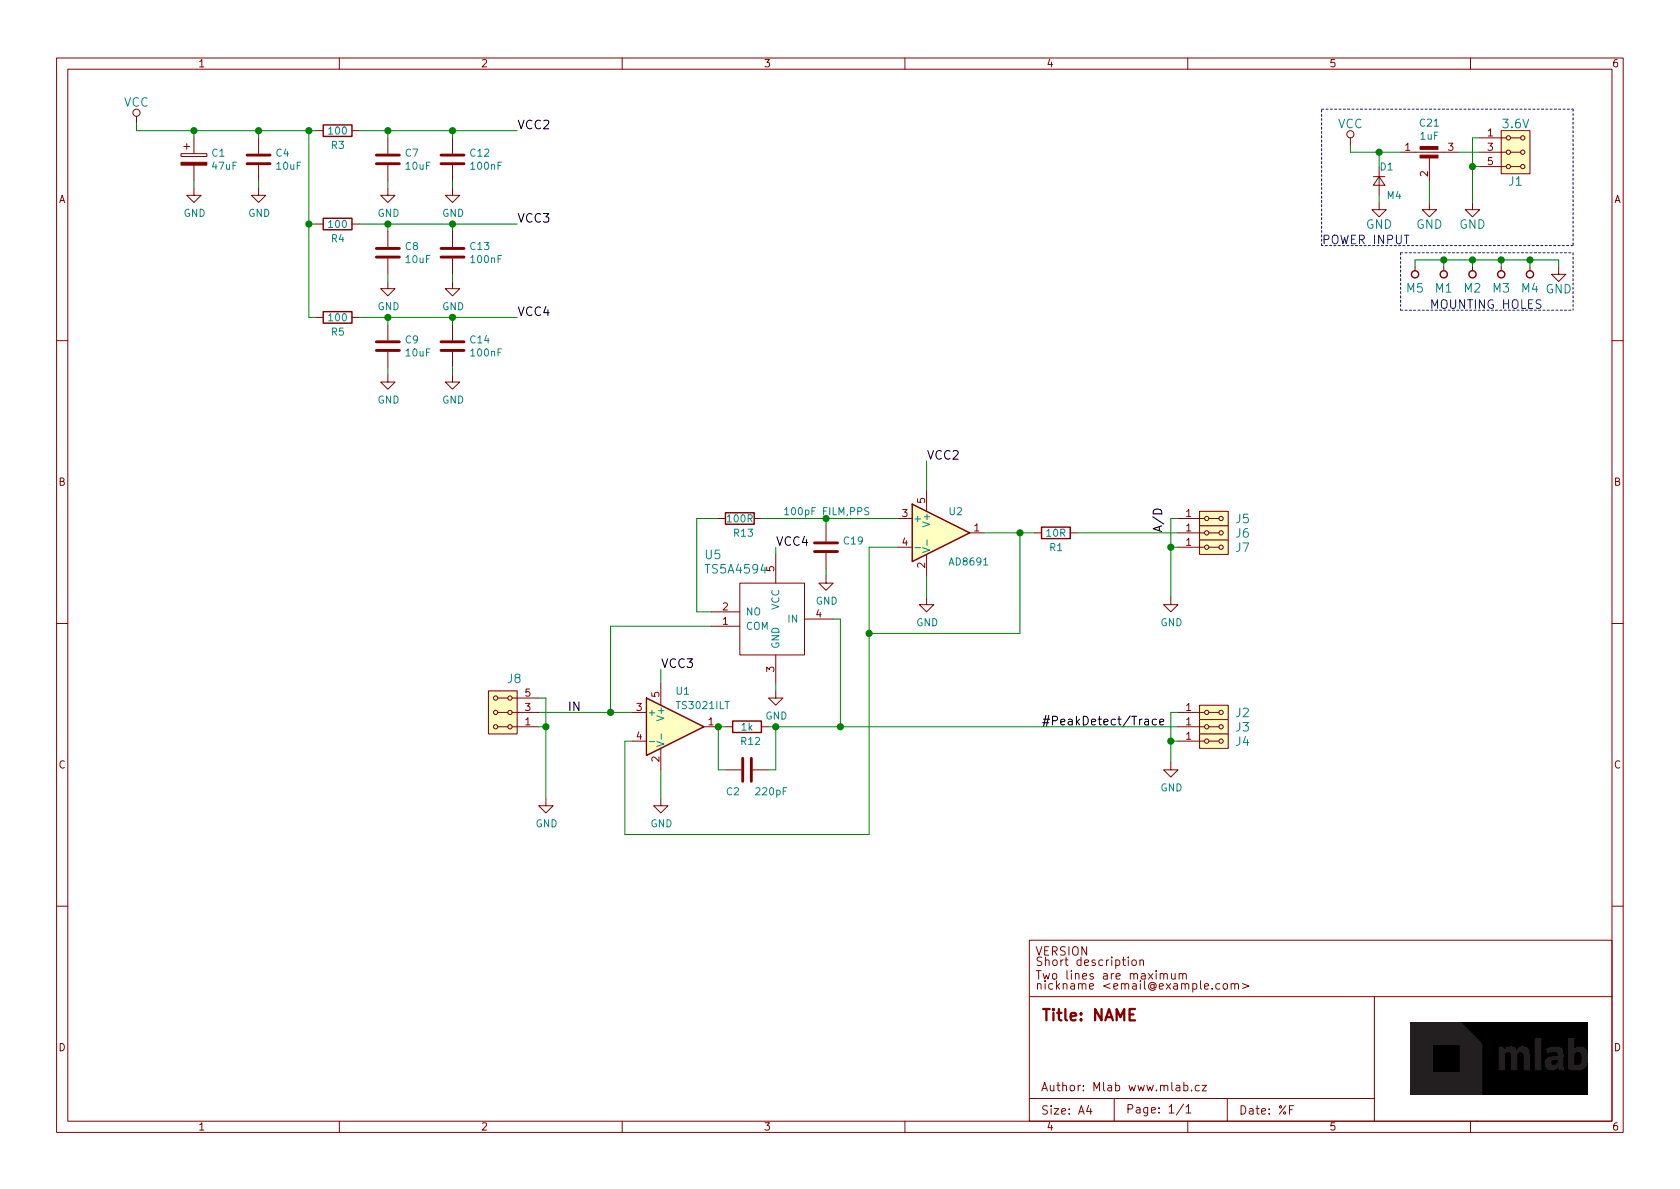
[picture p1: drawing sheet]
EESchema Schematic File Version 4
LIBS:PCRD06A-cache
EELAYER 29 0
EELAYER END
$Descr A4 11693 8268
encoding utf-8
Sheet 1 1
Title "NAME"
Date "%F"
Rev "REV"
Comp "Mlab www.mlab.cz"
Comment1 "VERSION"
Comment2 "Short description \\nTwo lines are maximum"
Comment3 "nickname <email@example.com>"
Comment4 "BSD"
$EndDescr
$Comp
L MLAB_HEADER:HEADER_2x03_PARALLEL J1
U 1 1
P 10550 1050
F 0 "J1" H 10550 850 60  0000 C CNN
F 1 "3.6V" H 10550 1250 60  0000 C CNN
F 2 "Mlab_Pin_Headers:Straight_2x03" H 10550 1150 60  0001 C CNN
F 3 "" H 10550 1150 60  0000 C CNN
	1    10550 1050
	1    0    0    -1  
$EndComp
$Comp
L power:VCC #PWR01
U 1 1
P 9400 1000
F 0 "#PWR01" H 9400 850 60  0001 C CNN
F 1 "VCC" H 9400 1150 60  0000 C CNN
F 2 "" H 9400 1000 60  0000 C CNN
F 3 "" H 9400 1000 60  0000 C CNN
	1    9400 1000
	1    0    0    -1  
$EndComp
Text Notes 9200 1700 0    60   ~ 0
POWER INPUT
$Comp
L MLAB_MECHANICAL:HOLE M1
U 1 1
P 10050 1900
F 0 "M1" V 9950 1900 60  0000 C CNN
F 1 "HOLE" H 10050 1800 60  0001 C CNN
F 2 "Mlab_Mechanical:MountingHole_3mm" H 10050 1900 60  0001 C CNN
F 3 "" H 10050 1900 60  0000 C CNN
	1    10050 1900
	0    -1   -1   0   
$EndComp
$Comp
L MLAB_MECHANICAL:HOLE M2
U 1 1
P 10250 1900
F 0 "M2" V 10150 1900 60  0000 C CNN
F 1 "HOLE" H 10250 1800 60  0001 C CNN
F 2 "Mlab_Mechanical:MountingHole_3mm" H 10250 1900 60  0001 C CNN
F 3 "" H 10250 1900 60  0000 C CNN
	1    10250 1900
	0    -1   -1   0   
$EndComp
$Comp
L MLAB_MECHANICAL:HOLE M3
U 1 1
P 10450 1900
F 0 "M3" V 10350 1900 60  0000 C CNN
F 1 "HOLE" H 10450 1800 60  0001 C CNN
F 2 "Mlab_Mechanical:MountingHole_3mm" H 10450 1900 60  0001 C CNN
F 3 "" H 10450 1900 60  0000 C CNN
	1    10450 1900
	0    -1   -1   0   
$EndComp
$Comp
L MLAB_MECHANICAL:HOLE M4
U 1 1
P 10650 1900
F 0 "M4" V 10550 1900 60  0000 C CNN
F 1 "HOLE" H 10650 1800 60  0001 C CNN
F 2 "Mlab_Mechanical:MountingHole_3mm" H 10650 1900 60  0001 C CNN
F 3 "" H 10650 1900 60  0000 C CNN
	1    10650 1900
	0    -1   -1   0   
$EndComp
$Comp
L power:GND #PWR03
U 1 1
P 10850 1850
F 0 "#PWR03" H 10850 1600 60  0001 C CNN
F 1 "GND" H 10850 1700 60  0000 C CNN
F 2 "" H 10850 1850 60  0000 C CNN
F 3 "" H 10850 1850 60  0000 C CNN
	1    10850 1850
	1    0    0    -1  
$EndComp
Wire Wire Line
	10850 1850 10850 1800
Wire Wire Line
	10850 1800 10650 1800
Wire Wire Line
	10050 1800 10050 1850
Wire Wire Line
	10250 1850 10250 1800
Connection ~ 10250 1800
Wire Wire Line
	10450 1850 10450 1800
Connection ~ 10450 1800
Wire Wire Line
	10650 1850 10650 1800
Connection ~ 10650 1800
Wire Notes Line
	10950 1750 10950 2150
Text Notes 9950 2150 0    60   ~ 0
MOUNTING HOLES
$Comp
L Device:D_Small D1
U 1 1
P 9600 1250
F 0 "D1" V 9500 1250 50  0000 R CNN
F 1 "M4" V 9700 1200 50  0000 R CNN
F 2 "Mlab_D:Diode-SMA_Standard" V 9600 1250 60  0001 C CNN
F 3 "" V 9600 1250 60  0000 C CNN
F 4 "5c70984512875079b91f88ac" H 9600 1250 50  0001 C CNN "UST_ID"
	1    9600 1250
	0    -1   1    0   
$EndComp
Wire Wire Line
	10300 950  10250 950 
Wire Wire Line
	10250 950  10250 1150
Wire Wire Line
	10300 1150 10250 1150
Connection ~ 10250 1150
Wire Notes Line
	10950 750  10950 1700
Wire Notes Line
	10950 1700 9200 1700
Wire Notes Line
	9200 1700 9200 750 
Wire Notes Line
	9200 750  10950 750 
Wire Wire Line
	10250 1800 10050 1800
Wire Wire Line
	10450 1800 10250 1800
Wire Wire Line
	10650 1800 10450 1800
$Comp
L MLAB_IO:TS5A4594 U5
U 1 1
P 5400 4300
F 0 "U5" H 4900 4750 60  0000 L CNN
F 1 "TS5A4594" H 4900 4650 60  0000 L CNN
F 2 "Package_TO_SOT_SMD:SOT-23-5_HandSoldering" H 5800 5000 60  0001 C CNN
F 3 "" H 5800 5000 60  0001 C CNN
F 4 "5c70984612875079b91f8a0d" H 5400 4300 50  0001 C CNN "UST_ID"
	1    5400 4300
	1    0    0    -1  
$EndComp
Wire Wire Line
	4250 4950 4400 4950
$Comp
L Device:R R12
U 1 1
P 5200 5050
F 0 "R12" V 5300 5000 50  0000 L CNN
F 1 "1k" V 5200 5050 50  0000 C CNN
F 2 "Mlab_R:SMD-0805" V 5130 5050 50  0001 C CNN
F 3 "~" H 5200 5050 50  0001 C CNN
F 4 "5c70984512875079b91f898c" H 5200 5050 50  0001 C CNN "UST_ID"
	1    5200 5050
	0    1    1    0   
$EndComp
Wire Wire Line
	5850 4300 5800 4300
Wire Wire Line
	4950 4250 4850 4250
Wire Wire Line
	4850 4250 4850 3600
$Comp
L Device:R R13
U 1 1
P 5150 3600
F 0 "R13" V 5250 3550 50  0000 L CNN
F 1 "100R" V 5150 3600 50  0000 C CNN
F 2 "Mlab_R:SMD-0805" V 5080 3600 50  0001 C CNN
F 3 "~" H 5150 3600 50  0001 C CNN
F 4 "5c70984512875079b91f8977" H 5150 3600 50  0001 C CNN "UST_ID"
	1    5150 3600
	0    1    1    0   
$EndComp
$Comp
L Device:C C19
U 1 1
P 5750 3800
F 0 "C19" H 5865 3846 50  0000 L CNN
F 1 "100pF FILM,PPS" H 5450 4050 50  0000 L CNN
F 2 "Mlab_R:SMD-0805" H 5788 3650 50  0001 C CNN
F 3 "~" H 5750 3800 50  0001 C CNN
F 4 "5d47bf10128750448e6b4652" H 5750 3800 50  0001 C CNN "UST_ID"
	1    5750 3800
	1    0    0    -1  
$EndComp
Wire Wire Line
	4600 4750 4600 4650
Text Label 4600 4650 0    60   ~ 0
VCC3
$Comp
L power:GND #PWR09
U 1 1
P 4600 5550
F 0 "#PWR09" H 4600 5300 50  0001 C CNN
F 1 "GND" H 4605 5377 50  0000 C CNN
F 2 "" H 4600 5550 50  0001 C CNN
F 3 "" H 4600 5550 50  0001 C CNN
	1    4600 5550
	1    0    0    -1  
$EndComp
Wire Wire Line
	4600 5550 4600 5350
$Comp
L MLAB_HEADER:HEADER_2x01_PARALLEL J6
U 1 1
P 8450 3700
F 0 "J6" H 8650 3700 60  0000 C CNN
F 1 "HEADER_2x01_PARALLEL" H 8368 3841 60  0001 C CNN
F 2 "Mlab_Pin_Headers:Straight_2x01" H 8450 3700 60  0001 C CNN
F 3 "" H 8450 3700 60  0000 C CNN
	1    8450 3700
	1    0    0    -1  
$EndComp
$Comp
L MLAB_HEADER:HEADER_2x01_PARALLEL J5
U 1 1
P 8450 3600
F 0 "J5" H 8650 3600 60  0000 C CNN
F 1 "HEADER_2x01_PARALLEL" H 8368 3741 60  0001 C CNN
F 2 "Mlab_Pin_Headers:Straight_2x01" H 8450 3600 60  0001 C CNN
F 3 "" H 8450 3600 60  0000 C CNN
	1    8450 3600
	1    0    0    -1  
$EndComp
$Comp
L MLAB_HEADER:HEADER_2x01_PARALLEL J7
U 1 1
P 8450 3800
F 0 "J7" H 8650 3800 60  0000 C CNN
F 1 "HEADER_2x01_PARALLEL" H 8368 3941 60  0001 C CNN
F 2 "Mlab_Pin_Headers:Straight_2x01" H 8450 3800 60  0001 C CNN
F 3 "" H 8450 3800 60  0000 C CNN
	1    8450 3800
	1    0    0    -1  
$EndComp
Wire Wire Line
	8200 4950 8150 4950
Wire Wire Line
	8200 5150 8150 5150
Wire Wire Line
	8150 5150 8150 5300
$Comp
L power:GND #PWR010
U 1 1
P 8150 5300
F 0 "#PWR010" H 8150 5050 50  0001 C CNN
F 1 "GND" H 8155 5127 50  0000 C CNN
F 2 "" H 8150 5300 50  0001 C CNN
F 3 "" H 8150 5300 50  0001 C CNN
	1    8150 5300
	1    0    0    -1  
$EndComp
Text Label 7250 5050 0    60   ~ 0
#PeakDetect/Trace
Wire Wire Line
	5000 5050 5050 5050
Wire Wire Line
	5400 3850 5400 3800
Text Label 5400 3800 0    60   ~ 0
VCC4
Wire Wire Line
	4250 4350 4250 4950
Wire Wire Line
	5350 5050 5400 5050
Wire Wire Line
	5850 4300 5850 5050
$Comp
L power:GND #PWR011
U 1 1
P 5400 4800
F 0 "#PWR011" H 5400 4550 50  0001 C CNN
F 1 "GND" H 5405 4627 50  0000 C CNN
F 2 "" H 5400 4800 50  0001 C CNN
F 3 "" H 5400 4800 50  0001 C CNN
	1    5400 4800
	1    0    0    -1  
$EndComp
$Comp
L power:GND #PWR012
U 1 1
P 5750 4000
F 0 "#PWR012" H 5750 3750 50  0001 C CNN
F 1 "GND" H 5755 3827 50  0000 C CNN
F 2 "" H 5750 4000 50  0001 C CNN
F 3 "" H 5750 4000 50  0001 C CNN
	1    5750 4000
	1    0    0    -1  
$EndComp
Text Label 6450 3200 0    60   ~ 0
VCC2
$Comp
L power:GND #PWR013
U 1 1
P 6450 4150
F 0 "#PWR013" H 6450 3900 50  0001 C CNN
F 1 "GND" H 6455 3977 50  0000 C CNN
F 2 "" H 6450 4150 50  0001 C CNN
F 3 "" H 6450 4150 50  0001 C CNN
	1    6450 4150
	1    0    0    -1  
$EndComp
Wire Wire Line
	6050 3800 6050 4400
Wire Wire Line
	4350 5800 4350 5150
Wire Wire Line
	4350 5150 4400 5150
Wire Wire Line
	8200 3600 8150 3600
Wire Wire Line
	8150 3600 8150 3800
Wire Wire Line
	8200 3800 8150 3800
Connection ~ 8150 3800
Wire Wire Line
	8150 3800 8150 4150
$Comp
L power:GND #PWR014
U 1 1
P 8150 4150
F 0 "#PWR014" H 8150 3900 50  0001 C CNN
F 1 "GND" H 8155 3977 50  0000 C CNN
F 2 "" H 8150 4150 50  0001 C CNN
F 3 "" H 8150 4150 50  0001 C CNN
	1    8150 4150
	1    0    0    -1  
$EndComp
$Comp
L MLAB_HEADER:HEADER_2x01_PARALLEL J2
U 1 1
P 8450 4950
F 0 "J2" H 8650 4950 60  0000 C CNN
F 1 "HEADER_2x01_PARALLEL" H 8368 5091 60  0001 C CNN
F 2 "Mlab_Pin_Headers:Straight_2x01" H 8450 4950 60  0001 C CNN
F 3 "" H 8450 4950 60  0000 C CNN
	1    8450 4950
	1    0    0    -1  
$EndComp
$Comp
L MLAB_HEADER:HEADER_2x01_PARALLEL J3
U 1 1
P 8450 5050
F 0 "J3" H 8650 5050 60  0000 C CNN
F 1 "HEADER_2x01_PARALLEL" H 8368 5191 60  0001 C CNN
F 2 "Mlab_Pin_Headers:Straight_2x01" H 8450 5050 60  0001 C CNN
F 3 "" H 8450 5050 60  0000 C CNN
	1    8450 5050
	1    0    0    -1  
$EndComp
$Comp
L MLAB_HEADER:HEADER_2x01_PARALLEL J4
U 1 1
P 8450 5150
F 0 "J4" H 8650 5150 60  0000 C CNN
F 1 "HEADER_2x01_PARALLEL" H 8368 5291 60  0001 C CNN
F 2 "Mlab_Pin_Headers:Straight_2x01" H 8450 5150 60  0001 C CNN
F 3 "" H 8450 5150 60  0000 C CNN
	1    8450 5150
	1    0    0    -1  
$EndComp
Wire Wire Line
	8150 4950 8150 5150
Connection ~ 8150 5150
Text Label 8100 3700 1    60   ~ 0
A/D
Wire Wire Line
	7100 3700 7100 4400
Wire Wire Line
	7100 4400 6050 4400
Connection ~ 6050 4400
Wire Wire Line
	6050 4400 6050 5800
$Comp
L power:VCC #PWR015
U 1 1
P 950 850
F 0 "#PWR015" H 950 700 60  0001 C CNN
F 1 "VCC" H 950 1000 60  0000 C CNN
F 2 "" H 950 850 60  0000 C CNN
F 3 "" H 950 850 60  0000 C CNN
	1    950  850 
	1    0    0    -1  
$EndComp
$Comp
L Device:CP C1
U 1 1
P 1350 1100
F 0 "C1" H 1468 1146 50  0000 L CNN
F 1 "47uF" H 1468 1055 50  0000 L CNN
F 2 "Mlab_C:TantalC_SizeC_Reflow" H 1388 950 50  0001 C CNN
F 3 "~" H 1350 1100 50  0001 C CNN
F 4 "5c70984412875079b91f8867" H 1350 1100 50  0001 C CNN "UST_ID"
	1    1350 1100
	1    0    0    -1  
$EndComp
$Comp
L Device:C C4
U 1 1
P 1800 1100
F 0 "C4" H 1915 1146 50  0000 L CNN
F 1 "10uF" H 1915 1055 50  0000 L CNN
F 2 "Mlab_R:SMD-0805" H 1838 950 50  0001 C CNN
F 3 "~" H 1800 1100 50  0001 C CNN
F 4 "5c70984812875079b91f8bbe" H 1800 1100 50  0001 C CNN "UST_ID"
	1    1800 1100
	1    0    0    -1  
$EndComp
Wire Wire Line
	950  850  950  900 
Wire Wire Line
	950  900  1350 900 
Wire Wire Line
	1350 950  1350 900 
Connection ~ 1350 900 
Wire Wire Line
	1350 900  1800 900 
Wire Wire Line
	1800 950  1800 900 
$Comp
L power:GND #PWR016
U 1 1
P 1350 1300
F 0 "#PWR016" H 1350 1050 50  0001 C CNN
F 1 "GND" H 1355 1127 50  0000 C CNN
F 2 "" H 1350 1300 50  0001 C CNN
F 3 "" H 1350 1300 50  0001 C CNN
	1    1350 1300
	1    0    0    -1  
$EndComp
$Comp
L power:GND #PWR017
U 1 1
P 1800 1300
F 0 "#PWR017" H 1800 1050 50  0001 C CNN
F 1 "GND" H 1805 1127 50  0000 C CNN
F 2 "" H 1800 1300 50  0001 C CNN
F 3 "" H 1800 1300 50  0001 C CNN
	1    1800 1300
	1    0    0    -1  
$EndComp
Wire Wire Line
	1350 1300 1350 1250
Wire Wire Line
	1800 1300 1800 1250
$Comp
L Device:R R3
U 1 1
P 2350 900
F 0 "R3" V 2450 850 50  0000 L CNN
F 1 "100" V 2350 900 50  0000 C CNN
F 2 "Mlab_R:SMD-0805" V 2280 900 50  0001 C CNN
F 3 "~" H 2350 900 50  0001 C CNN
F 4 "5c70984512875079b91f8977" H 2350 900 50  0001 C CNN "UST_ID"
	1    2350 900 
	0    1    1    0   
$EndComp
$Comp
L Device:C C7
U 1 1
P 2700 1100
F 0 "C7" H 2815 1146 50  0000 L CNN
F 1 "10uF" H 2815 1055 50  0000 L CNN
F 2 "Mlab_R:SMD-0805" H 2738 950 50  0001 C CNN
F 3 "~" H 2700 1100 50  0001 C CNN
F 4 "5c70984812875079b91f8bbe" H 2700 1100 50  0001 C CNN "UST_ID"
	1    2700 1100
	1    0    0    -1  
$EndComp
$Comp
L Device:C C12
U 1 1
P 3150 1100
F 0 "C12" H 3265 1146 50  0000 L CNN
F 1 "100nF" H 3265 1055 50  0000 L CNN
F 2 "Mlab_R:SMD-0805" H 3188 950 50  0001 C CNN
F 3 "~" H 3150 1100 50  0001 C CNN
F 4 "5c70984712875079b91f8b4c" H 3150 1100 50  0001 C CNN "UST_ID"
	1    3150 1100
	1    0    0    -1  
$EndComp
Wire Wire Line
	2500 900  2700 900 
Wire Wire Line
	2700 950  2700 900 
Connection ~ 2700 900 
Wire Wire Line
	2700 900  3150 900 
Wire Wire Line
	3150 950  3150 900 
Connection ~ 3150 900 
Wire Wire Line
	3150 900  3600 900 
Text Label 3600 900  0    60   ~ 0
VCC2
$Comp
L power:GND #PWR020
U 1 1
P 2700 1300
F 0 "#PWR020" H 2700 1050 50  0001 C CNN
F 1 "GND" H 2705 1127 50  0000 C CNN
F 2 "" H 2700 1300 50  0001 C CNN
F 3 "" H 2700 1300 50  0001 C CNN
	1    2700 1300
	1    0    0    -1  
$EndComp
$Comp
L power:GND #PWR021
U 1 1
P 3150 1300
F 0 "#PWR021" H 3150 1050 50  0001 C CNN
F 1 "GND" H 3155 1127 50  0000 C CNN
F 2 "" H 3150 1300 50  0001 C CNN
F 3 "" H 3150 1300 50  0001 C CNN
	1    3150 1300
	1    0    0    -1  
$EndComp
Wire Wire Line
	2700 1300 2700 1250
Wire Wire Line
	3150 1300 3150 1250
$Comp
L Device:R R4
U 1 1
P 2350 1550
F 0 "R4" V 2450 1500 50  0000 L CNN
F 1 "100" V 2350 1550 50  0000 C CNN
F 2 "Mlab_R:SMD-0805" V 2280 1550 50  0001 C CNN
F 3 "~" H 2350 1550 50  0001 C CNN
F 4 "5c70984512875079b91f8977" H 2350 1550 50  0001 C CNN "UST_ID"
	1    2350 1550
	0    1    1    0   
$EndComp
$Comp
L Device:C C8
U 1 1
P 2700 1750
F 0 "C8" H 2815 1796 50  0000 L CNN
F 1 "10uF" H 2815 1705 50  0000 L CNN
F 2 "Mlab_R:SMD-0805" H 2738 1600 50  0001 C CNN
F 3 "~" H 2700 1750 50  0001 C CNN
F 4 "5c70984812875079b91f8bbe" H 2700 1750 50  0001 C CNN "UST_ID"
	1    2700 1750
	1    0    0    -1  
$EndComp
$Comp
L Device:C C13
U 1 1
P 3150 1750
F 0 "C13" H 3265 1796 50  0000 L CNN
F 1 "100nF" H 3265 1705 50  0000 L CNN
F 2 "Mlab_R:SMD-0805" H 3188 1600 50  0001 C CNN
F 3 "~" H 3150 1750 50  0001 C CNN
F 4 "5c70984712875079b91f8b4c" H 3150 1750 50  0001 C CNN "UST_ID"
	1    3150 1750
	1    0    0    -1  
$EndComp
Wire Wire Line
	2500 1550 2700 1550
Wire Wire Line
	2700 1600 2700 1550
Connection ~ 2700 1550
Wire Wire Line
	2700 1550 3150 1550
Wire Wire Line
	3150 1600 3150 1550
Connection ~ 3150 1550
Wire Wire Line
	3150 1550 3600 1550
Text Label 3600 1550 0    60   ~ 0
VCC3
$Comp
L power:GND #PWR022
U 1 1
P 2700 1950
F 0 "#PWR022" H 2700 1700 50  0001 C CNN
F 1 "GND" H 2705 1777 50  0000 C CNN
F 2 "" H 2700 1950 50  0001 C CNN
F 3 "" H 2700 1950 50  0001 C CNN
	1    2700 1950
	1    0    0    -1  
$EndComp
$Comp
L power:GND #PWR023
U 1 1
P 3150 1950
F 0 "#PWR023" H 3150 1700 50  0001 C CNN
F 1 "GND" H 3155 1777 50  0000 C CNN
F 2 "" H 3150 1950 50  0001 C CNN
F 3 "" H 3150 1950 50  0001 C CNN
	1    3150 1950
	1    0    0    -1  
$EndComp
Wire Wire Line
	2700 1950 2700 1900
Wire Wire Line
	3150 1950 3150 1900
$Comp
L Device:R R5
U 1 1
P 2350 2200
F 0 "R5" V 2450 2150 50  0000 L CNN
F 1 "100" V 2350 2200 50  0000 C CNN
F 2 "Mlab_R:SMD-0805" V 2280 2200 50  0001 C CNN
F 3 "~" H 2350 2200 50  0001 C CNN
F 4 "5c70984512875079b91f8977" H 2350 2200 50  0001 C CNN "UST_ID"
	1    2350 2200
	0    1    1    0   
$EndComp
$Comp
L Device:C C9
U 1 1
P 2700 2400
F 0 "C9" H 2815 2446 50  0000 L CNN
F 1 "10uF" H 2815 2355 50  0000 L CNN
F 2 "Mlab_R:SMD-0805" H 2738 2250 50  0001 C CNN
F 3 "~" H 2700 2400 50  0001 C CNN
F 4 "5c70984812875079b91f8bbe" H 2700 2400 50  0001 C CNN "UST_ID"
	1    2700 2400
	1    0    0    -1  
$EndComp
$Comp
L Device:C C14
U 1 1
P 3150 2400
F 0 "C14" H 3265 2446 50  0000 L CNN
F 1 "100nF" H 3265 2355 50  0000 L CNN
F 2 "Mlab_R:SMD-0805" H 3188 2250 50  0001 C CNN
F 3 "~" H 3150 2400 50  0001 C CNN
F 4 "5c70984712875079b91f8b4c" H 3150 2400 50  0001 C CNN "UST_ID"
	1    3150 2400
	1    0    0    -1  
$EndComp
Wire Wire Line
	2500 2200 2700 2200
Wire Wire Line
	2700 2250 2700 2200
Connection ~ 2700 2200
Wire Wire Line
	2700 2200 3150 2200
Wire Wire Line
	3150 2250 3150 2200
Connection ~ 3150 2200
Wire Wire Line
	3150 2200 3600 2200
Text Label 3600 2200 0    60   ~ 0
VCC4
$Comp
L power:GND #PWR024
U 1 1
P 2700 2600
F 0 "#PWR024" H 2700 2350 50  0001 C CNN
F 1 "GND" H 2705 2427 50  0000 C CNN
F 2 "" H 2700 2600 50  0001 C CNN
F 3 "" H 2700 2600 50  0001 C CNN
	1    2700 2600
	1    0    0    -1  
$EndComp
$Comp
L power:GND #PWR025
U 1 1
P 3150 2600
F 0 "#PWR025" H 3150 2350 50  0001 C CNN
F 1 "GND" H 3155 2427 50  0000 C CNN
F 2 "" H 3150 2600 50  0001 C CNN
F 3 "" H 3150 2600 50  0001 C CNN
	1    3150 2600
	1    0    0    -1  
$EndComp
Wire Wire Line
	2700 2600 2700 2550
Wire Wire Line
	3150 2600 3150 2550
Wire Wire Line
	2150 2200 2200 2200
Wire Wire Line
	2200 1550 2150 1550
Connection ~ 2150 1550
Wire Wire Line
	2150 1550 2150 2200
Wire Wire Line
	2200 900  2150 900 
Wire Wire Line
	2150 900  2150 1550
$Comp
L Device:EMI_Filter_C C21
U 1 1
P 9950 1150
F 0 "C21" H 9950 1455 50  0000 C CNN
F 1 "1uF" H 9950 1364 50  0000 C CNN
F 2 "Mlab_L:FIR_0805" V 9950 1150 50  0001 C CNN
F 3 "http://www.murata.com/~/media/webrenewal/support/library/catalog/products/emc/emifil/c31e.ashx?la=en-gb" V 9950 1150 50  0001 C CNN
F 4 "5c70984412875079b91f880f" H 9950 1150 50  0001 C CNN "UST_ID"
	1    9950 1150
	1    0    0    -1  
$EndComp
Wire Wire Line
	9400 1050 9400 1000
$Comp
L power:GND #PWR026
U 1 1
P 9950 1400
F 0 "#PWR026" H 9950 1150 60  0001 C CNN
F 1 "GND" H 9950 1250 60  0000 C CNN
F 2 "" H 9950 1400 60  0000 C CNN
F 3 "" H 9950 1400 60  0000 C CNN
	1    9950 1400
	1    0    0    -1  
$EndComp
Wire Wire Line
	9950 1400 9950 1250
Wire Wire Line
	4250 4350 4950 4350
Wire Wire Line
	5400 4800 5400 4750
Wire Wire Line
	7100 3700 7200 3700
Connection ~ 7100 3700
Connection ~ 5850 5050
$Comp
L power:GND #PWR02
U 1 1
P 10250 1400
F 0 "#PWR02" H 10250 1150 60  0001 C CNN
F 1 "GND" H 10250 1250 60  0000 C CNN
F 2 "" H 10250 1400 60  0000 C CNN
F 3 "" H 10250 1400 60  0000 C CNN
	1    10250 1400
	1    0    0    -1  
$EndComp
Wire Wire Line
	10250 1150 10250 1400
Wire Wire Line
	10150 1050 10300 1050
$Comp
L power:GND #PWR030
U 1 1
P 9600 1400
F 0 "#PWR030" H 9600 1150 60  0001 C CNN
F 1 "GND" H 9600 1250 60  0000 C CNN
F 2 "" H 9600 1400 60  0000 C CNN
F 3 "" H 9600 1400 60  0000 C CNN
	1    9600 1400
	1    0    0    -1  
$EndComp
Wire Wire Line
	9600 1400 9600 1350
Wire Wire Line
	9400 1050 9600 1050
Wire Wire Line
	9600 1150 9600 1050
Connection ~ 9600 1050
Wire Wire Line
	9600 1050 9750 1050
$Comp
L Device:R R1
U 1 1
P 7350 3700
F 0 "R1" V 7450 3650 50  0000 L CNN
F 1 "10R" V 7350 3700 50  0000 C CNN
F 2 "Mlab_R:SMD-0805" V 7280 3700 50  0001 C CNN
F 3 "~" H 7350 3700 50  0001 C CNN
F 4 "5c70984512875079b91f896d" H 7350 3700 50  0001 C CNN "UST_ID"
	1    7350 3700
	0    1    1    0   
$EndComp
Wire Wire Line
	5750 4000 5750 3950
Wire Wire Line
	4850 3600 5000 3600
Wire Wire Line
	5300 3600 5750 3600
Wire Wire Line
	5750 3600 5750 3650
Wire Wire Line
	6050 5800 4350 5800
Connection ~ 5750 3600
Wire Wire Line
	7500 3700 8200 3700
Wire Wire Line
	5850 5050 8200 5050
Connection ~ 2150 900 
Wire Wire Line
	1800 900  2150 900 
Connection ~ 1800 900 
$Comp
L MLAB_HEADER:HEADER_2x03_PARALLEL J8
U 1 1
P 3500 4950
F 0 "J8" H 3419 4719 60  0000 C CNN
F 1 "HEADER_2x03_PARALLEL" H 3419 4719 60  0001 C CNN
F 2 "Mlab_Pin_Headers:Straight_2x03" H 3500 5050 60  0001 C CNN
F 3 "" H 3500 5050 60  0000 C CNN
	1    3500 4950
	-1   0    0    1   
$EndComp
Connection ~ 4250 4950
Wire Wire Line
	3750 4950 4250 4950
Wire Wire Line
	3750 4850 3800 4850
Wire Wire Line
	3800 4850 3800 5050
Wire Wire Line
	3800 5050 3750 5050
Connection ~ 3800 5050
$Comp
L power:GND #PWR0101
U 1 1
P 3800 5550
F 0 "#PWR0101" H 3800 5300 50  0001 C CNN
F 1 "GND" H 3805 5377 50  0000 C CNN
F 2 "" H 3800 5550 50  0001 C CNN
F 3 "" H 3800 5550 50  0001 C CNN
	1    3800 5550
	1    0    0    -1  
$EndComp
Wire Wire Line
	3800 5050 3800 5550
$Comp
L Device:C C2
U 1 1
P 5200 5350
F 0 "C2" V 5350 5200 50  0000 L CNN
F 1 "220pF" V 5350 5400 50  0000 L CNN
F 2 "Mlab_R:SMD-0805" H 5238 5200 50  0001 C CNN
F 3 "~" H 5200 5350 50  0001 C CNN
F 4 "5c70984712875079b91f8b3f" H 5200 5350 50  0001 C CNN "UST_ID"
	1    5200 5350
	0    1    1    0   
$EndComp
Wire Wire Line
	5000 5050 5000 5350
Wire Wire Line
	5000 5350 5050 5350
Wire Wire Line
	5400 5350 5350 5350
Wire Wire Line
	5400 5050 5400 5350
Connection ~ 5400 5050
Wire Wire Line
	5400 5050 5850 5050
$Comp
L MLAB_IO:AD8691 U2
U 1 1
P 6550 3700
F 0 "U2" H 6600 3850 50  0000 L CNN
F 1 "AD8691" H 6600 3500 50  0000 L CNN
F 2 "Package_TO_SOT_SMD:TSOT-23-5_HandSoldering" H 6550 3700 50  0001 C CNN
F 3 "" H 6550 3900 50  0001 C CNN
F 4 "5d47c084128750448e6b4671" H 6550 3700 50  0001 C CNN "UST_ID"
	1    6550 3700
	1    0    0    -1  
$EndComp
Wire Wire Line
	5750 3600 6250 3600
Wire Wire Line
	6050 3800 6250 3800
Wire Wire Line
	6850 3700 7100 3700
Wire Wire Line
	6450 4000 6450 4150
Wire Wire Line
	6450 3200 6450 3400
$Comp
L MLAB_IO:AD8691 U1
U 1 1
P 4700 5050
F 0 "U1" H 4700 5300 50  0000 L CNN
F 1 "TS3021ILT" H 4700 5200 50  0000 L CNN
F 2 "Package_TO_SOT_SMD:SOT-23-5_HandSoldering" H 4700 5050 50  0001 C CNN
F 3 "" H 4700 5250 50  0001 C CNN
F 4 "5d47bfd4128750448e6b465e" H 4700 5050 50  0001 C CNN "UST_ID"
	1    4700 5050
	1    0    0    -1  
$EndComp
Connection ~ 5000 5050
Text Label 3950 4950 0    60   ~ 0
IN
$Comp
L MLAB_MECHANICAL:HOLE M5
U 1 1
P 9850 1900
F 0 "M5" V 9750 1900 60  0000 C CNN
F 1 "HOLE" H 9850 1800 60  0001 C CNN
F 2 "RF_Shielding:Laird_Technologies_BMI-S-204-F_32.00x32.00mm" H 9850 1900 60  0001 C CNN
F 3 "" H 9850 1900 60  0000 C CNN
	1    9850 1900
	0    -1   -1   0   
$EndComp
Wire Wire Line
	10050 1800 9850 1800
Wire Wire Line
	9850 1800 9850 1850
Connection ~ 10050 1800
Wire Notes Line
	9750 1750 9750 2150
Wire Notes Line
	9750 1750 10950 1750
Wire Notes Line
	9750 2150 10950 2150
$EndSCHEMATC
